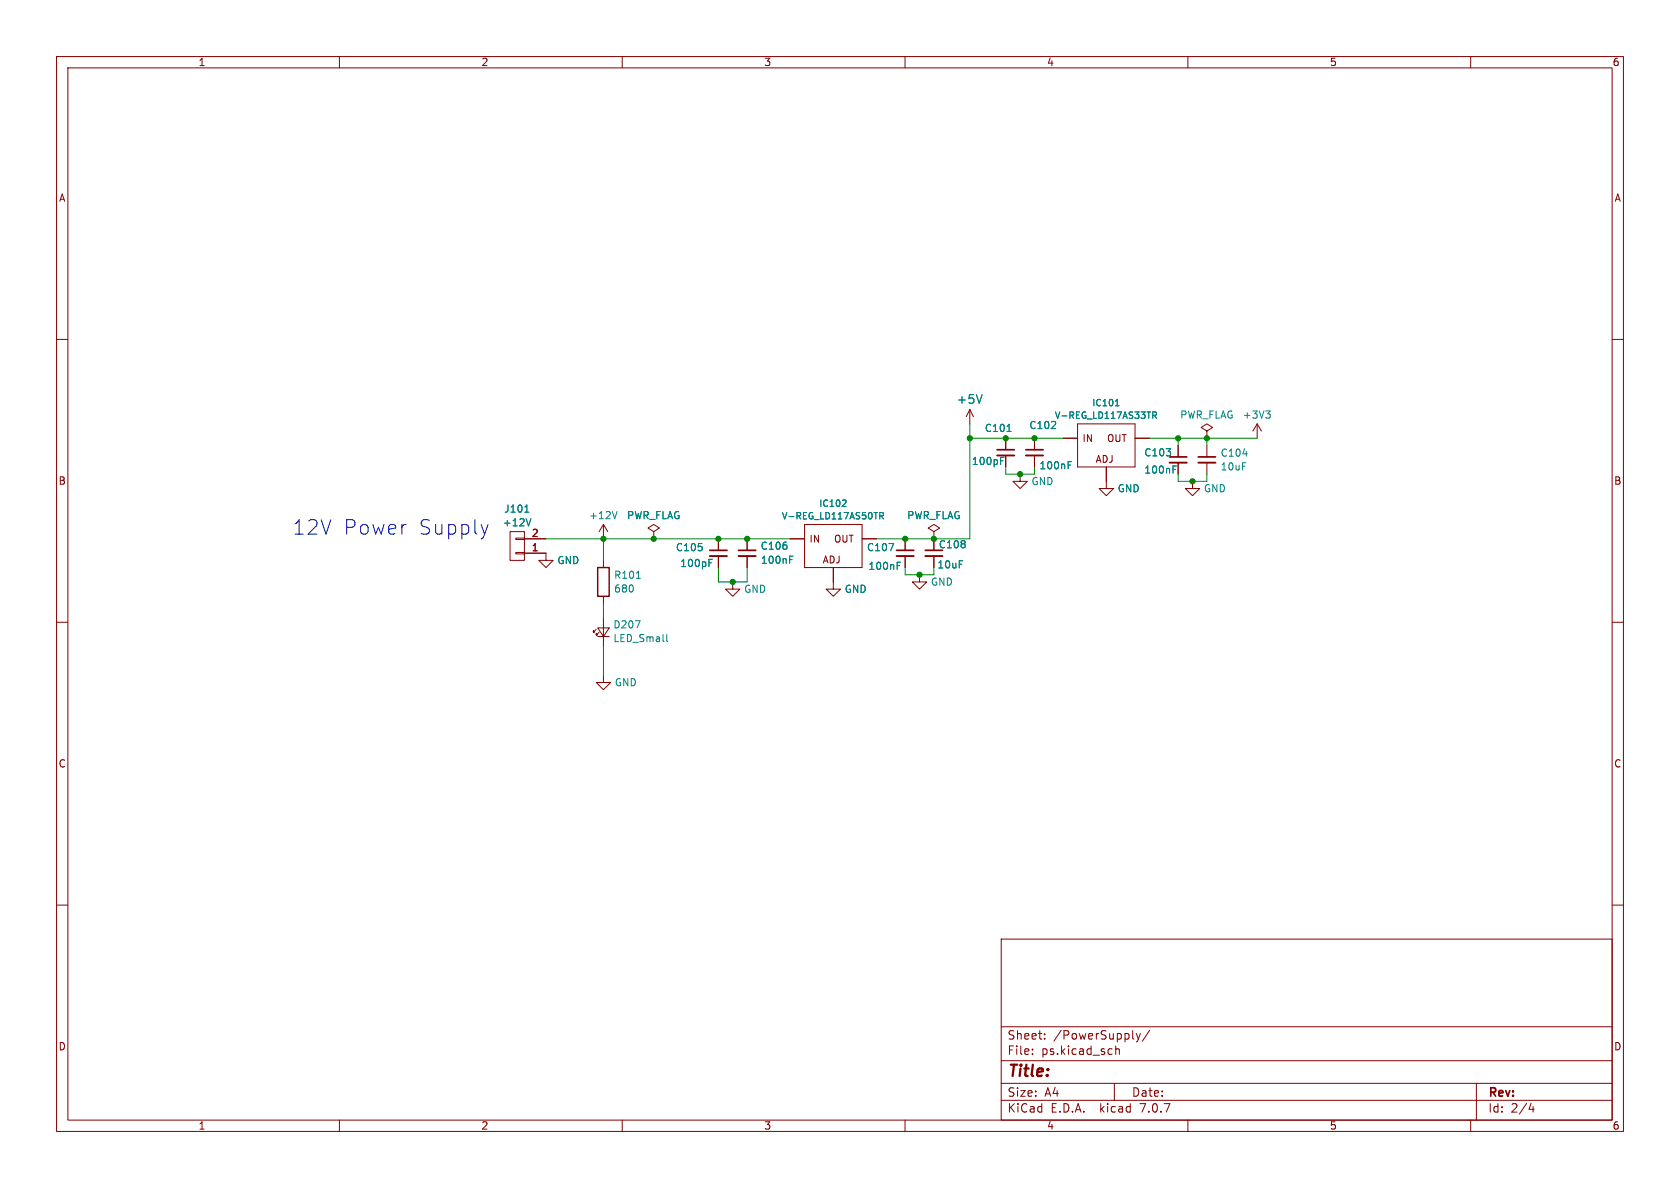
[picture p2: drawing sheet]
<svg xmlns="http://www.w3.org/2000/svg" width="297mm" height="210mm" viewBox="0 0 297 210" stroke-linecap="round" stroke-linejoin="round" font-family="sans-serif">
<g fill="none" stroke="#840000" stroke-width=".18">
<path d="M10 10h277v190h-277zM12 12h273v186h-273zM60 10v2M110 10v2M160 10v2M210 10v2M260 10v2M10 60h2M285 60h2M171.4 72.4v2.5M171.4 72.4l-.6 1.3M171.4 72.4l.7 1.3"/>
<path d="M177.8 77.5v2M182.9 77.5v2M188 77.5h2.5M190.5 74.9h10.2v7.7h-10.2zM200.7 77.5h2.5M208.3 78.7v2.1M213.4 76.2l1-.6-1-.7-1.1 .7 1.1 .6v1.3M213.4 77.5h.1M213.4 78.7v2.1M222.2 74.9l-.7 1.3M222.2 74.9v2.6M222.2 74.9l.8 1.3"/>
<path d="M90.2 94h2.5v5.1h-2.5zM91.2 95.1h1.5v.3h-1.5zM91.2 97.7h1.5v.2h-1.5zM92.7 97.8h3.8v1.3h1.3l-1.3 1.2-1.3-1.2h1.3M92.7 95.3h3.8M106.7 92.7v2.6M106.7 99.1v1.2M106.7 92.7l-.8 1.3M106.7 92.7l.7 1.3M115.6 94l1-.7-1-.6-1 .6 1 .7v1.3M115.6 95.3h.1M127 95.3v2"/>
<path d="M127 98.3v2M132.1 95.3v2M132.1 98.3v2M139.7 95.3h2.5M142.2 92.7h10.2v7.6h-10.2zM152.4 95.3h2.5M160 95.3v2M160 98.3v2M165.1 94l1-.7-1-.6-1 .6 1 .7v1.3M165.1 95.3h.1M165.1 95.3v2M165.1 98.3v2"/>
<path d="M177.8 80.5v2.1M180.3 83.8v1.3h1.3l-1.3 1.3-1.2-1.3h1.2M182.9 80.5v2.1M195.6 82.6v3.8h1.2l-1.2 1.2-1.3-1.2h1.3M208.3 81.8v2M210.8 85.1v1.3h1.3l-1.3 1.2-1.3-1.2h1.3M213.4 81.8v2M10 110h2M105.4 111.3l-.5 .5v-.3v.3h.3M105.7 111h2l-1 1.5zM105.7 112.5h2M105.9 111.8l-.5 .5v-.3v.3h.3"/>
<path d="M106.7 119.4v1.3h1.2l-1.2 1.2-1.3-1.2h1.3M106.7 105.4v1.3M106.7 109.2v5.1M129.5 102.9v1.2h1.3l-1.3 1.3-1.2-1.3h1.2M147.3 100.3v3.8h1.3l-1.3 1.3-1.3-1.3h1.3M162.6 101.6v1.3h1.2l-1.2 1.2-1.3-1.2h1.3M285 110h2M10 160h2M285 160h2M177 166h108v32h-108zM60 198v2M110 198v2"/>
<path d="M160 198v2M177 194.5h108M177 191.5h108M177 187.5h108M177 181.5h108M182.5 186.3v.1M182.5 185.5v.1M184.7 183.6v.1M184.7 182.8v.1M197 191.5v3M197.2 184.9v1.5M197.2 185.5l.3-.1 .3 .1 .1 .9"/>
<path d="M200.9 182.7l.3 1M201.2 183.7l-.1 .4-.2 .1M201.6 182.7l-.4 1M203.2 182.1l-1.2 2M210 198v2M260 198v2M261 191.5v6.5M270.7 195l-.4 1.1h.9M271 195.6v1"/>
</g>
<g fill="none" stroke="#008484" stroke-width=".18">
<path d="M173.6 69.8l-.5 1.5M178 76.3h.8M197.2 71.7h.6M197.4 70.8l.1-.2v1.1M203.8 73.4h.5l.1-.5-.6-.1v1.2M204.1 73.4l.4 .6M223.8 72.6h.7l-.4 .5M224.3 73.1l.2 .3v.3l-.2 .2M92.8 90.5h.7M93.9 91.7l-.5 1.3M109.1 90.4l-.4 1.3M125.3 99.5h.5"/>
<path d="M125.3 98.9h.6M139.6 98.9h.4M139.6 98.3h.6M149.4 88.4l.2 .2-.1 .3-.6 .6h.7M155.5 91.2l.6-.1v-.4l-.6-.1v1.1M155.8 91.2l.4 .5M157.1 96.1h.9l-.6 1.3M158.6 100h.4M158.6 99.4h.6M176.9 81.4h.4M176.9 80.8h.6M188.8 82.2h.5"/>
<path d="M188.8 81.6h.6M207.4 83h.4M207.4 82.4h.6M219.7 80.2h.8M112.3 109.7h.9l-.6 1.3M112.5 102.2h.7M117.9 112.2v1l.2 .2"/>
</g>
<path d="M125.5 98.3h3M130.6 98.3h3M158.5 98.3h3M163.6 98.3h3M176.3 80.5h3M181.4 80.5h3M206.8 81.8h3M211.8 81.8h3.1" fill="none" stroke="#840000" stroke-width=".33"/>
<path d="M176.3 79.5h3M181.4 79.5h3M125.5 97.3h3M130.6 97.3h3M158.5 97.3h3M163.6 97.3h3M206.8 80.8h3M211.8 80.8h3.1" fill="none" stroke="#840000" stroke-width=".3"/>
<path d="M105.7 100.3h2v5.1h-2z" fill="none" stroke="#840000" stroke-width=".25"/>
<path d="M86.3 92.7l-.6 1.7" fill="none" stroke="#0000c2" stroke-width=".18"/>
<g fill="none" stroke="#008400" stroke-width=".18">
<path d="M171.4 74.9v20.4h-16.5M171.4 77.5h16.6M203.2 77.5h19M208.3 77.5v1.2M213.4 77.5v1.2M96.5 95.3h43.2M106.7 95.3v3.8M177.8 82.6v1.2h5.1v-1.2M208.3 83.8v1.3h5.1v-1.3M106.7 106.7v2.5M106.7 114.3v5.1M127 100.3v2.6h5.1v-2.6"/>
<path d="M160 100.3v1.3h5.1v-1.3"/>
</g>
<g fill="#008400" stroke="#008400" stroke-width=".18">
<circle cx="132.1" cy="95.3" r=".46"/>
<circle cx="115.6" cy="95.3" r=".46"/>
<circle cx="129.5" cy="102.9" r=".46"/>
<circle cx="127" cy="95.3" r=".46"/>
<circle cx="165.1" cy="95.3" r=".46"/>
<circle cx="160" cy="95.3" r=".46"/>
<circle cx="106.7" cy="95.3" r=".46"/>
<circle cx="162.6" cy="101.6" r=".46"/>
<circle cx="208.3" cy="77.5" r=".46"/>
<circle cx="182.9" cy="77.5" r=".46"/>
<circle cx="213.4" cy="77.5" r=".46"/>
<circle cx="171.4" cy="77.5" r=".46"/>
<circle cx="210.8" cy="85.1" r=".46"/>
<circle cx="180.3" cy="83.8" r=".46"/>
<circle cx="177.8" cy="77.5" r=".46"/>
</g>
<g font-size="3.6" fill="#0000c2">
<text x="51.6" y="94.7">12V</text>
<text x="60.5" y="94.7">Power</text>
<text x="73.8" y="94.7">Supply</text>
</g>
<text font-size="2.8" fill="#840000" x="178" y="190.9">Title:</text>
<text font-size="2.1" fill="#008484" x="169.1" y="71.6">+5V</text>
<g font-size="2.1" fill="#840000">
<text x="178" y="184">Sheet:</text>
<text x="186.2" y="184">/PowerSupply/</text>
<text x="178" y="186.7">File:</text>
<text x="184.1" y="186.7">ps.kicad_sch</text>
<text x="178" y="196.9">KiCad</text>
<text x="178" y="194.1">Size:</text>
<text x="184.7" y="194.1">A4</text>
<text x="185.7" y="196.9">E.D.A.</text>
<text x="194.6" y="196.9">kicad</text>
<text x="200" y="194.1">Date:</text>
<text x="201.8" y="196.9">7.0.7</text>
<text x="263" y="194.3">Rev:</text>
<text x="263" y="196.9">Id:</text>
<text x="267.1" y="196.9">2/4</text>
</g>
<g font-size="1.8" fill="#840000">
<text x="35" y="11.9">1</text>
<text x="85" y="11.9">2</text>
<text x="135" y="11.9">3</text>
<text x="185" y="11.9">4</text>
<text x="235" y="11.9">5</text>
<text x="285" y="11.9">6</text>
<text x="10.3" y="35.9">A</text>
<text x="285.3" y="35.9">A</text>
<text x="10.3" y="85.9">B</text>
<text x="285.3" y="85.9">B</text>
<text x="93.9" y="95">2</text>
<text x="93.9" y="97.5">1</text>
<text x="10.3" y="135.9">C</text>
<text x="285.3" y="135.9">C</text>
<text x="10.3" y="185.9">D</text>
<text x="285.3" y="185.9">D</text>
<text x="35" y="199.9">1</text>
<text x="85" y="199.9">2</text>
<text x="135" y="199.9">3</text>
<text x="185" y="199.9">4</text>
<text x="235" y="199.9">5</text>
<text x="285" y="199.9">6</text>
</g>
<g font-size="1.8" fill="#008484">
<text x="174" y="76.6">C101</text>
<text x="181.9" y="76">C102</text>
<text x="208.5" y="74.2">PWR_FLAG</text>
<text x="219.6" y="74.2">+3V3</text>
<text x="171.7" y="82.4">100pF</text>
<text x="183.7" y="83.2">100nF</text>
<text x="202.2" y="80.9">C103</text>
<text x="202.2" y="83.9">100nF</text>
<text x="215.7" y="80.9">C104</text>
<text x="215.7" y="83.4">10uF</text>
<text x="182.3" y="86">GND</text>
<text x="197.5" y="87.2">GND</text>
<text x="212.7" y="87.2">GND</text>
<text x="88.8" y="93.3">+12V</text>
<text x="89" y="90.8">J101</text>
<text x="104" y="92">+12V</text>
<text x="110.8" y="92">PWR_FLAG</text>
<text x="160.3" y="92">PWR_FLAG</text>
<text x="98.4" y="99.9">GND</text>
<text x="119.4" y="97.6">C105</text>
<text x="120.2" y="100.4">100pF</text>
<text x="134.4" y="97.4">C106</text>
<text x="134.4" y="99.9">100nF</text>
<text x="153.2" y="97.6">C107</text>
<text x="153.4" y="100.9">100nF</text>
<text x="165.6" y="100.7">10uF</text>
<text x="165.9" y="97.1">C108</text>
<text x="108.5" y="102.5">R101</text>
<text x="108.5" y="104.9">680</text>
<text x="131.5" y="105">GND</text>
<text x="149.2" y="105">GND</text>
<text x="164.5" y="103.7">GND</text>
<text x="108.3" y="111.3">D207</text>
<text x="108.3" y="113.7">LED_Small</text>
<text x="108.6" y="121.5">GND</text>
</g>
<g font-size="1.7" fill="#840000">
<text x="191.3" y="78.3">IN</text>
<text x="193.6" y="82">ADJ</text>
<text x="195.6" y="78.3">OUT</text>
<text x="143" y="96.1">IN</text>
<text x="145.3" y="99.8">ADJ</text>
<text x="147.4" y="96.1">OUT</text>
</g>
<g font-size="1.6" fill="#008484">
<text x="186.4" y="74.2">V-REG_LD117AS33TR</text>
<text x="193" y="72">IC101</text>
<text x="144.7" y="89.8">IC102</text>
<text x="138.1" y="92">V-REG_LD117AS50TR</text>
</g>
</svg>
